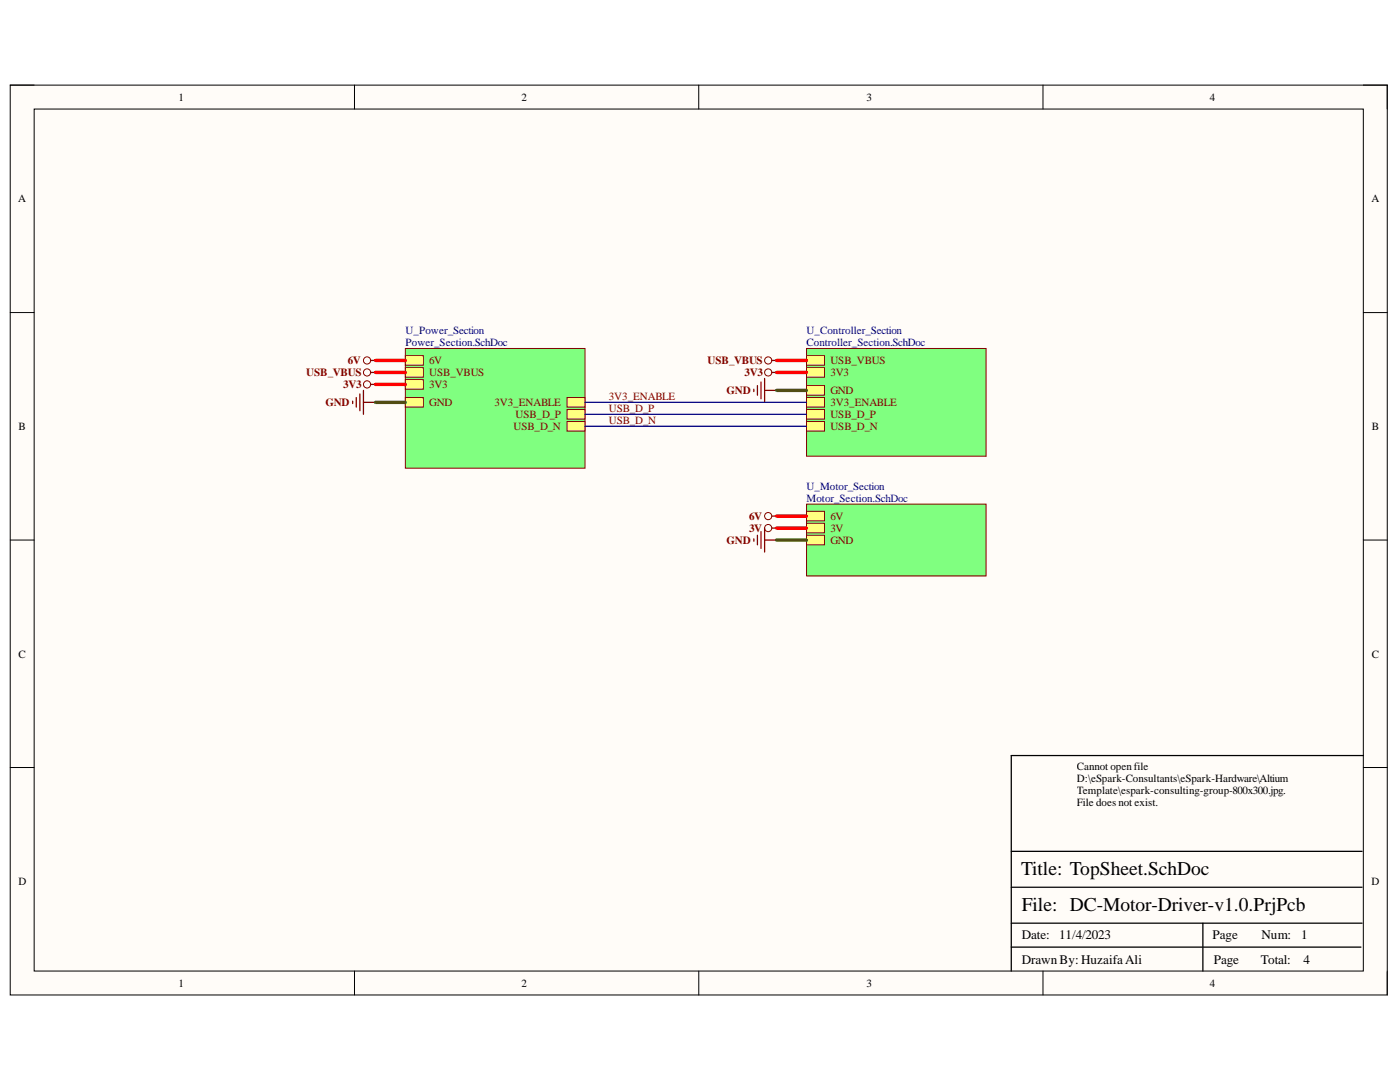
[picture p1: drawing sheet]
<svg xmlns="http://www.w3.org/2000/svg" width="279mm" height="216mm" viewBox="0 0 279 216" stroke-linecap="round" stroke-linejoin="round" font-family="sans-serif">
<path d="M2 17h274.9v181.5h-274.9z" fill-rule="evenodd" fill="#fffcf8"/>
<path d="M2 17h274.9v181.5h-274.9z" fill="none" stroke="#000" stroke-width=".2"/>
<path d="M6.8 21.8h265.3v172h-265.3z" fill-rule="evenodd" fill="#fffcf8"/>
<g fill="none" stroke="#000" stroke-width=".2">
<path d="M2 17h4.8M70.7 17v4.8M139.4 17v4.8M208.2 17v4.8M272.1 17h4.8v4.8M6.8 21.8h265.3v172h-265.3zM2 62.4h4.8M272.1 62.4h4.8M2 107.8h4.8M272.1 107.8h4.8M2 153.1h4.8M272.1 153.1h4.8"/>
<path d="M70.7 193.8v4.7M139.5 193.8v4.7M208.2 193.8v4.7M276.9 193.8v4.7"/>
</g>
<path d="M272.1 150.8h-70.3v43M201.8 177h70M201.8 169.9h70M201.8 189h69.8M201.8 184.2h70M240.1 184.2v9.6" fill="none" stroke="#000" stroke-width=".25"/>
<path d="M161 100.6h35.8v14.3h-35.8z" fill-rule="evenodd" fill="#80ff80"/>
<path d="M161 100.6h35.8v14.3h-35.8z" fill="none" stroke="#800000" stroke-width=".2"/>
<path d="M161 104.4h3.5v1.9h-3.5z" fill-rule="evenodd" fill="#ffff80"/>
<path d="M161 104.4h3.5v1.9h-3.5z" fill="none" stroke="#800000" stroke-width=".2"/>
<path d="M161 102h3.5v1.9h-3.5z" fill-rule="evenodd" fill="#ffff80"/>
<path d="M161 102h3.5v1.9h-3.5z" fill="none" stroke="#800000" stroke-width=".2"/>
<path d="M161 106.8h3.5v1.9h-3.5z" fill-rule="evenodd" fill="#ffff80"/>
<g fill="none" stroke="#800000" stroke-width=".2">
<path d="M161 106.8h3.5v1.9h-3.5z"/>
<circle cx="73.3" cy="71.9" r=".72"/>
<circle cx="73.3" cy="74.3" r=".72"/>
</g>
<path d="M71.1 79.3v1.9M71.8 78.6v3.4M72.5 77.9v4.8M74 74.3h.9M74 71.9h.9M70.4 80v.5M72.5 80.3h2.4" fill="none" stroke="#800000" stroke-width=".25"/>
<path d="M80.9 69.5h35.8v23.9h-35.8z" fill-rule="evenodd" fill="#80ff80"/>
<path d="M80.9 69.5h35.8v23.9h-35.8z" fill="none" stroke="#800000" stroke-width=".2"/>
<path d="M80.9 79.3h3.6v1.9h-3.6z" fill-rule="evenodd" fill="#ffff80"/>
<path d="M80.9 79.3h3.6v1.9h-3.6z" fill="none" stroke="#800000" stroke-width=".2"/>
<path d="M80.9 73.4h3.6v1.9h-3.6z" fill-rule="evenodd" fill="#ffff80"/>
<path d="M80.9 73.4h3.6v1.9h-3.6z" fill="none" stroke="#800000" stroke-width=".2"/>
<path d="M80.9 75.7h3.6v2h-3.6z" fill-rule="evenodd" fill="#ffff80"/>
<path d="M80.9 75.7h3.6v2h-3.6z" fill="none" stroke="#800000" stroke-width=".2"/>
<path d="M80.9 71h3.6v1.9h-3.6z" fill-rule="evenodd" fill="#ffff80"/>
<path d="M80.9 71h3.6v1.9h-3.6z" fill="none" stroke="#800000" stroke-width=".2"/>
<path d="M113.2 81.7h3.5v1.9h-3.5z" fill-rule="evenodd" fill="#ffff80"/>
<path d="M113.2 81.7h3.5v1.9h-3.5z" fill="none" stroke="#800000" stroke-width=".2"/>
<path d="M113.2 84.1h3.5v1.9h-3.5z" fill-rule="evenodd" fill="#ffff80"/>
<path d="M113.2 84.1h3.5v1.9h-3.5z" fill="none" stroke="#800000" stroke-width=".2"/>
<path d="M113.2 79.3h3.5v1.9h-3.5z" fill-rule="evenodd" fill="#ffff80"/>
<path d="M113.2 79.3h3.5v1.9h-3.5z" fill="none" stroke="#800000" stroke-width=".2"/>
<path d="M161 69.5h35.8v21.5h-35.8z" fill-rule="evenodd" fill="#80ff80"/>
<path d="M161 69.5h35.8v21.5h-35.8z" fill="none" stroke="#800000" stroke-width=".2"/>
<path d="M161 76.9h3.5v2h-3.5z" fill-rule="evenodd" fill="#ffff80"/>
<path d="M161 76.9h3.5v2h-3.5z" fill="none" stroke="#800000" stroke-width=".2"/>
<path d="M161 71h3.5v1.9h-3.5z" fill-rule="evenodd" fill="#ffff80"/>
<path d="M161 71h3.5v1.9h-3.5z" fill="none" stroke="#800000" stroke-width=".2"/>
<path d="M161 73.4h3.5v1.9h-3.5z" fill-rule="evenodd" fill="#ffff80"/>
<path d="M161 73.4h3.5v1.9h-3.5z" fill="none" stroke="#800000" stroke-width=".2"/>
<path d="M161 84.1h3.5v1.9h-3.5z" fill-rule="evenodd" fill="#ffff80"/>
<path d="M161 84.1h3.5v1.9h-3.5z" fill="none" stroke="#800000" stroke-width=".2"/>
<path d="M161 81.7h3.5v1.9h-3.5z" fill-rule="evenodd" fill="#ffff80"/>
<path d="M161 81.7h3.5v1.9h-3.5z" fill="none" stroke="#800000" stroke-width=".2"/>
<path d="M161 79.3h3.5v1.9h-3.5z" fill-rule="evenodd" fill="#ffff80"/>
<g fill="none" stroke="#800000" stroke-width=".2">
<path d="M161 79.3h3.5v1.9h-3.5z"/>
<circle cx="73.3" cy="76.7" r=".72"/>
<circle cx="153.3" cy="71.9" r=".72"/>
<circle cx="153.3" cy="74.3" r=".72"/>
<circle cx="153.3" cy="103" r=".72"/>
<circle cx="153.3" cy="105.4" r=".72"/>
</g>
<g fill="none" stroke="#800000" stroke-width=".25">
<path d="M74 76.7h.9M150.4 77.7v.4M151.2 76.9v2M151.9 76.2v3.4M152.6 75.5v4.8M152.6 77.9h2.4M154 71.9h1M154 74.3h1M150.4 107.5v.5M151.2 106.8v1.9M151.9 106.1v3.3M152.6 105.4v4.7"/>
<path d="M152.6 107.8h2.4M154 103h1M154 105.4h1"/>
</g>
<path d="M155 77.9h6M74.9 80.3h6M155 107.8h6" fill="none" stroke="#38761d" stroke-width=".68"/>
<path d="M74.9 74.3h6M74.9 71.9h6M74.9 76.7h6M155 74.3h6M155 71.9h6M155 103h6M155 105.4h6" fill="none" stroke="#f00" stroke-width=".68"/>
<path d="M116.7 85.1h44.3M116.7 82.7h44.3M116.7 80.3h44.3" fill="none" stroke="#000080" stroke-width=".25"/>
<g font-size="3.9">
<text x="203.8" y="174.5">Title: TopSheet.SchDoc</text>
<text x="203.9" y="181.7">File: DC-Motor-Driver-v1.0.PrjPcb</text>
</g>
<g font-size="2.6">
<text x="203.9" y="187.5">Date:</text>
<text x="211.4" y="187.5">11/4/2023</text>
<text x="242" y="187.5">Page</text>
<text x="251.8" y="187.5">Num:</text>
<text x="259.7" y="187.5">1</text>
<text x="203.9" y="192.3">Drawn By: HuzaifaAli</text>
<text x="242.2" y="192.3">Page</text>
<text x="251.6" y="192.3">Total:</text>
<text x="260.2" y="192.3">4</text>
</g>
<g font-size="2.2">
<text x="35.6" y="20.1">1</text>
<text x="104.1" y="20.1">2</text>
<text x="172.9" y="20.1">3</text>
<text x="241.5" y="20.1">4</text>
<text x="3.6" y="40.4">A</text>
<text x="273.7" y="40.4">A</text>
<text x="3.7" y="85.8">B</text>
<text x="273.8" y="85.8">B</text>
<text x="3.7" y="131.3">C</text>
<text x="273.8" y="131.3">C</text>
<text x="214.9" y="153.7">Cannot openfile</text>
<text x="214.9" y="156">D:\eSpark-Consultants\eSpark-Hardware\Altium</text>
<text x="214.9" y="158.5">Template\espark-consulting-group-800x300.jpg.</text>
<text x="214.9" y="160.8">File does not exist.</text>
<text x="3.7" y="176.6">D</text>
<text x="273.7" y="176.6">D</text>
<text x="35.6" y="196.9">1</text>
<text x="104.1" y="196.9">2</text>
<text x="172.9" y="196.9">3</text>
<text x="241.5" y="196.9">4</text>
</g>
<g font-size="2.2" fill="#000080">
<text x="80.9" y="66.7">U_Power_Section</text>
<text x="80.9" y="69.1">Power_Section.SchDoc</text>
<text x="161" y="66.7">U_Controller_Section</text>
<text x="161" y="69.1">Controller_Section.SchDoc</text>
<text x="161" y="97.8">U_Motor_Section</text>
<text x="161" y="100.2">Motor_Section.SchDoc</text>
</g>
<g font-size="2.2" fill="#800000">
<text x="61.1" y="75.1">USB_VBUS</text>
<text x="68.5" y="77.5">3V3</text>
<text x="69.4" y="72.7">6V</text>
<text x="85.6" y="75.1">USB_VBUS</text>
<text x="85.6" y="77.5">3V3</text>
<text x="85.6" y="72.7">6V</text>
<text x="141.2" y="72.7">USB_VBUS</text>
<text x="148.6" y="75.1">3V3</text>
<text x="165.7" y="72.7">USB_VBUS</text>
<text x="165.7" y="75.1">3V3</text>
<text x="64.9" y="81.1">GND</text>
<text x="85.6" y="81.1">GND</text>
<text x="98.7" y="81.1">3V3_ENABLE</text>
<text x="102.9" y="83.4">USB_D_P</text>
<text x="121.5" y="79.9">3V3_ENABLE</text>
<text x="121.5" y="82.2">USB_D_P</text>
<text x="145" y="78.7">GND</text>
<text x="165.7" y="78.7">GND</text>
<text x="165.7" y="83.4">USB_D_P</text>
<text x="165.7" y="81.1">3V3_ENABLE</text>
<text x="102.5" y="85.8">USB_D_N</text>
<text x="121.5" y="84.6">USB_D_N</text>
<text x="165.7" y="85.8">USB_D_N</text>
<text x="149.5" y="103.7">6V</text>
<text x="149.5" y="106.2">3V</text>
<text x="165.7" y="106.2">3V</text>
<text x="165.7" y="103.7">6V</text>
<text x="145" y="108.5">GND</text>
<text x="165.7" y="108.5">GND</text>
</g>
</svg>
